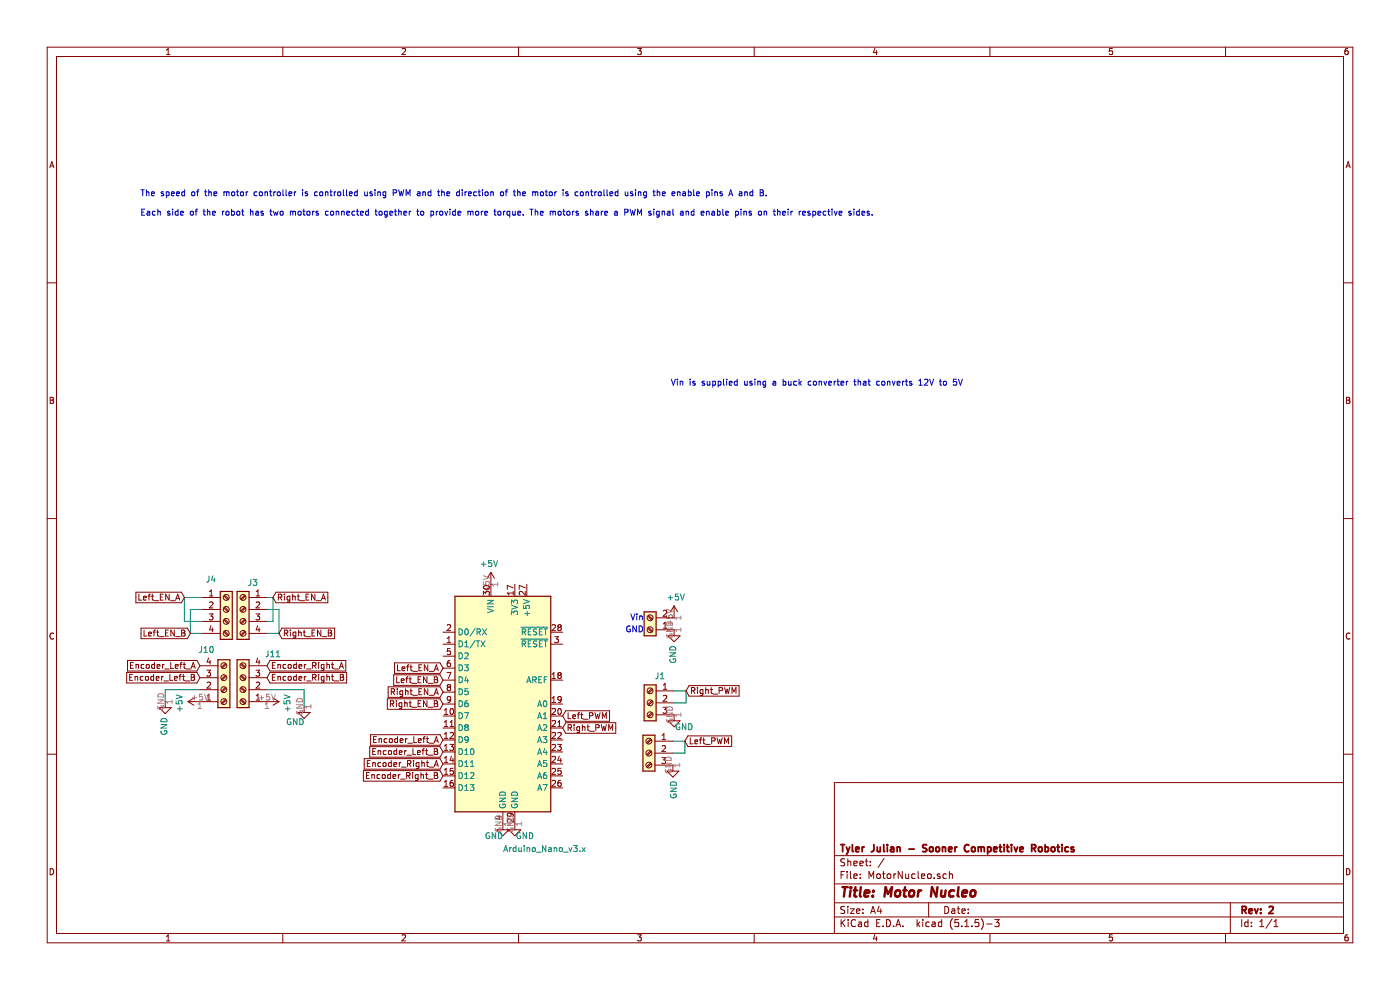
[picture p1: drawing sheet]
EESchema Schematic File Version 4
EELAYER 30 0
EELAYER END
$Descr A4 11693 8268
encoding utf-8
Sheet 1 1
Title "Motor Nucleo"
Date ""
Rev "2"
Comp "Tyler Julian - Sooner Competitive Robotics"
Comment1 ""
Comment2 ""
Comment3 ""
Comment4 ""
$EndDescr
Text Notes 1170 1810 0    50   ~ 0
The speed of the motor controller is controlled using PWM and the direction of the motor is controlled using the enable pins A and B. \n\nEach side of the robot has two motors connected together to provide more torque. The motors share a PWM signal and enable pins on their respective sides.
Wire Wire Line
	2330 5290 2230 5290
Wire Wire Line
	2330 5090 2330 5290
Wire Wire Line
	2230 5090 2330 5090
$Comp
L Connector:Screw_Terminal_01x04 J4
U 1 1
P 1890 5090
F 0 "J4" H 1808 5315 50  0000 R BNN
F 1 "Screw_Terminal_01x04" H 1970 4991 50  0001 L CNN
F 2 "Connector_PinSocket_2.54mm:PinSocket_1x04_P2.54mm_Vertical" H 1890 5090 50  0001 C CNN
F 3 "~" H 1890 5090 50  0001 C CNN
	1    1890 5090
	1    0    0    -1  
$EndComp
Wire Wire Line
	1590 5290 1690 5290
Wire Wire Line
	1590 5090 1590 5290
Wire Wire Line
	1690 5090 1590 5090
Wire Wire Line
	1540 5190 1690 5190
Wire Wire Line
	1540 4990 1540 5190
Wire Wire Line
	1690 4990 1540 4990
$Comp
L Connector:Screw_Terminal_01x04 J3
U 1 1
P 2030 5090
F 0 "J3" H 1948 5315 50  0000 C CNN
F 1 "Screw_Terminal_01x04" H 2110 4991 50  0001 L CNN
F 2 "Connector_PinSocket_2.54mm:PinSocket_1x04_P2.54mm_Vertical" H 2030 5090 50  0001 C CNN
F 3 "~" H 2030 5090 50  0001 C CNN
	1    2030 5090
	-1   0    0    -1  
$EndComp
Wire Wire Line
	2230 5190 2280 5190
Wire Wire Line
	2280 5190 2280 4990
Wire Wire Line
	2230 4990 2280 4990
$Comp
L power:+5V #PWR?
U 1 1
P 2230 5860
F 0 "#PWR?" H 2230 5710 50  0001 C CNN
F 1 "+5V" H 2245 6033 50  0000 C CNN
F 2 "" H 2230 5860 50  0001 C CNN
F 3 "" H 2230 5860 50  0001 C CNN
	1    2230 5860
	0    1    1    0   
$EndComp
$Comp
L power:GND #PWR?
U 1 1
P 2540 5900
F 0 "#PWR?" H 2540 5650 50  0001 C CNN
F 1 "GND" H 2545 5772 50  0000 R CNN
F 2 "" H 2540 5900 50  0001 C CNN
F 3 "" H 2540 5900 50  0001 C CNN
	1    2540 5900
	1    0    0    -1  
$EndComp
Wire Wire Line
	2540 5900 2540 5760
Wire Wire Line
	2540 5760 2230 5760
Wire Wire Line
	5730 5870 5730 5770
$Comp
L Connector:Screw_Terminal_01x03 J2
U 1 1
P 5420 6290
F 0 "J2" H 5500 6286 50  0001 L CNN
F 1 "Screw_Terminal_01x03" H 5500 6241 50  0001 L CNN
F 2 "Connector_PinSocket_2.54mm:PinSocket_1x03_P2.54mm_Vertical" H 5420 6290 50  0001 C CNN
F 3 "~" H 5420 6290 50  0001 C CNN
	1    5420 6290
	-1   0    0    -1  
$EndComp
Wire Wire Line
	5620 6190 5720 6190
Wire Wire Line
	5620 6290 5720 6290
$Comp
L Connector:Screw_Terminal_01x03 J1
U 1 1
P 5430 5870
F 0 "J1" H 5348 6095 50  0000 C CNN
F 1 "Screw_Terminal_01x03" H 5510 5821 50  0001 L CNN
F 2 "Connector_PinSocket_2.54mm:PinSocket_1x03_P2.54mm_Vertical" H 5430 5870 50  0001 C CNN
F 3 "~" H 5430 5870 50  0001 C CNN
	1    5430 5870
	-1   0    0    -1  
$EndComp
Wire Wire Line
	5630 5770 5730 5770
$Comp
L power:GND #PWR?
U 1 1
P 5630 5970
F 0 "#PWR?" H 5630 5720 50  0001 C CNN
F 1 "GND" H 5635 5842 50  0000 L BNN
F 2 "" H 5630 5970 50  0001 C CNN
F 3 "" H 5630 5970 50  0001 C CNN
	1    5630 5970
	1    0    0    -1  
$EndComp
Wire Wire Line
	5730 5870 5630 5870
Wire Wire Line
	5720 6290 5720 6190
Text GLabel 5720 6190 2    50   Input ~ 0
Left_PWM
Text GLabel 5730 5770 2    50   Input ~ 0
Right_PWM
Text Notes 5600 3230 0    50   ~ 0
Vin is supplied using a buck converter that converts 12V to 5V
$Comp
L power:GND #PWR?
U 1 1
P 5620 6390
F 0 "#PWR?" H 5620 6140 50  0001 C CNN
F 1 "GND" V 5625 6262 50  0000 R CNN
F 2 "" H 5620 6390 50  0001 C CNN
F 3 "" H 5620 6390 50  0001 C CNN
	1    5620 6390
	1    0    0    -1  
$EndComp
Text GLabel 3700 5580 0    50   Input ~ 0
Left_EN_A
Text GLabel 1540 4990 0    50   Input ~ 0
Left_EN_A
Text GLabel 3700 5680 0    50   Input ~ 0
Left_EN_B
Text GLabel 3700 5780 0    50   Input ~ 0
Right_EN_A
Text GLabel 1590 5290 0    50   Input ~ 0
Left_EN_B
Text GLabel 3700 5880 0    50   Input ~ 0
Right_EN_B
Text GLabel 2280 4990 2    50   Input ~ 0
Right_EN_A
Text GLabel 2330 5290 2    50   Input ~ 0
Right_EN_B
$Comp
L power:+5V #PWR?
U 1 1
P 1670 5860
F 0 "#PWR?" H 1670 5710 50  0001 C CNN
F 1 "+5V" H 1685 6033 50  0000 C CNN
F 2 "" H 1670 5860 50  0001 C CNN
F 3 "" H 1670 5860 50  0001 C CNN
	1    1670 5860
	0    -1   1    0   
$EndComp
Wire Wire Line
	1670 5760 1380 5760
Wire Wire Line
	1380 5760 1380 5860
$Comp
L power:GND #PWR?
U 1 1
P 1380 5860
F 0 "#PWR?" H 1380 5610 50  0001 C CNN
F 1 "GND" V 1385 5732 50  0000 R CNN
F 2 "" H 1380 5860 50  0001 C CNN
F 3 "" H 1380 5860 50  0001 C CNN
	1    1380 5860
	-1   0    0    -1  
$EndComp
Text GLabel 1670 5660 0    50   Input ~ 0
Encoder_Left_B
Text GLabel 1670 5560 0    50   Input ~ 0
Encoder_Left_A
Text GLabel 2230 5660 2    50   Input ~ 0
Encoder_Right_B
Text GLabel 2230 5560 2    50   Input ~ 0
Encoder_Right_A
Text GLabel 3700 6480 0    50   Input ~ 0
Encoder_Right_B
Text GLabel 3700 6380 0    50   Input ~ 0
Encoder_Right_A
Text GLabel 3700 6280 0    50   Input ~ 0
Encoder_Left_B
Text GLabel 3700 6180 0    50   Input ~ 0
Encoder_Left_A
$Comp
L power:GND #PWR?
U 1 1
P 4200 6880
F 0 "#PWR?" H 4200 6630 50  0001 C CNN
F 1 "GND" H 4205 6752 50  0000 R BNN
F 2 "" H 4200 6880 50  0001 C CNN
F 3 "" H 4200 6880 50  0001 C CNN
	1    4200 6880
	1    0    0    -1  
$EndComp
$Comp
L power:GND #PWR?
U 1 1
P 4300 6880
F 0 "#PWR?" H 4300 6630 50  0001 C CNN
F 1 "GND" H 4305 6752 50  0000 L BNN
F 2 "" H 4300 6880 50  0001 C CNN
F 3 "" H 4300 6880 50  0001 C CNN
	1    4300 6880
	1    0    0    -1  
$EndComp
$Comp
L MCU_Module:Arduino_Nano_v3.x A?
U 1 1
P 4200 5880
F 0 "A?" H 4200 4791 50  0001 C CNN
F 1 "Arduino_Nano_v3.x" H 4200 4700 50  0000 L TNN
F 2 "Module:Arduino_Nano" H 4200 5880 50  0001 C CIN
F 3 "http://www.mouser.com/pdfdocs/Gravitech_Arduino_Nano3_0.pdf" H 4200 5880 50  0001 C CNN
	1    4200 5880
	1    0    0    -1  
$EndComp
$Comp
L power:+5V #PWR?
U 1 1
P 4100 4880
F 0 "#PWR?" H 4100 4730 50  0001 C CNN
F 1 "+5V" H 4115 5053 50  0000 C CNN
F 2 "" H 4100 4880 50  0001 C CNN
F 3 "" H 4100 4880 50  0001 C CNN
	1    4100 4880
	-1   0    0    -1  
$EndComp
$Comp
L Connector:Screw_Terminal_01x02 J6
U 1 1
P 5430 5260
F 0 "J6" V 5348 5072 50  0001 R CNN
F 1 "Screw_Terminal_01x02" H 5510 5161 50  0001 L CNN
F 2 "Connector_PinSocket_2.54mm:PinSocket_1x02_P2.54mm_Vertical" H 5430 5260 50  0001 C CNN
F 3 "~" H 5430 5260 50  0001 C CNN
	1    5430 5260
	-1   0    0    1   
$EndComp
$Comp
L power:GND #PWR?
U 1 1
P 5630 5260
F 0 "#PWR?" H 5630 5010 50  0001 C CNN
F 1 "GND" V 5635 5132 50  0000 R CNN
F 2 "" H 5630 5260 50  0001 C CNN
F 3 "" H 5630 5260 50  0001 C CNN
	1    5630 5260
	-1   0    0    -1  
$EndComp
$Comp
L power:+5V #PWR?
U 1 1
P 5630 5160
F 0 "#PWR?" H 5630 5010 50  0001 C CNN
F 1 "+5V" H 5645 5333 50  0000 C CNN
F 2 "" H 5630 5160 50  0001 C CNN
F 3 "" H 5630 5160 50  0001 C CNN
	1    5630 5160
	1    0    0    -1  
$EndComp
$Comp
L Connector:Screw_Terminal_01x04 J11
U 1 1
P 2030 5760
F 0 "J11" H 1710 5494 50  0000 L TNN
F 1 "Screw_Terminal_01x04" H 2110 5661 50  0001 L CNN
F 2 "Connector_PinSocket_2.54mm:PinSocket_1x04_P2.54mm_Vertical" H 2030 5760 50  0001 C CNN
F 3 "~" H 2030 5760 50  0001 C CNN
	1    2030 5760
	-1   0    0    1   
$EndComp
$Comp
L Connector:Screw_Terminal_01x04 J10
U 1 1
P 1870 5760
F 0 "J10" H 1655 5430 50  0000 L CNN
F 1 "Screw_Terminal_01x04" H 1950 5661 50  0001 L CNN
F 2 "Connector_PinSocket_2.54mm:PinSocket_1x04_P2.54mm_Vertical" H 1870 5760 50  0001 C CNN
F 3 "~" H 1870 5760 50  0001 C CNN
	1    1870 5760
	1    0    0    1   
$EndComp
Text GLabel 4700 5980 2    50   Input ~ 0
Left_PWM
Text GLabel 4700 6080 2    50   Input ~ 0
Right_PWM
Text Notes 5380 5190 2    50   ~ 0
Vin
Text Notes 5380 5290 2    50   ~ 0
GND
$EndSCHEMATC
